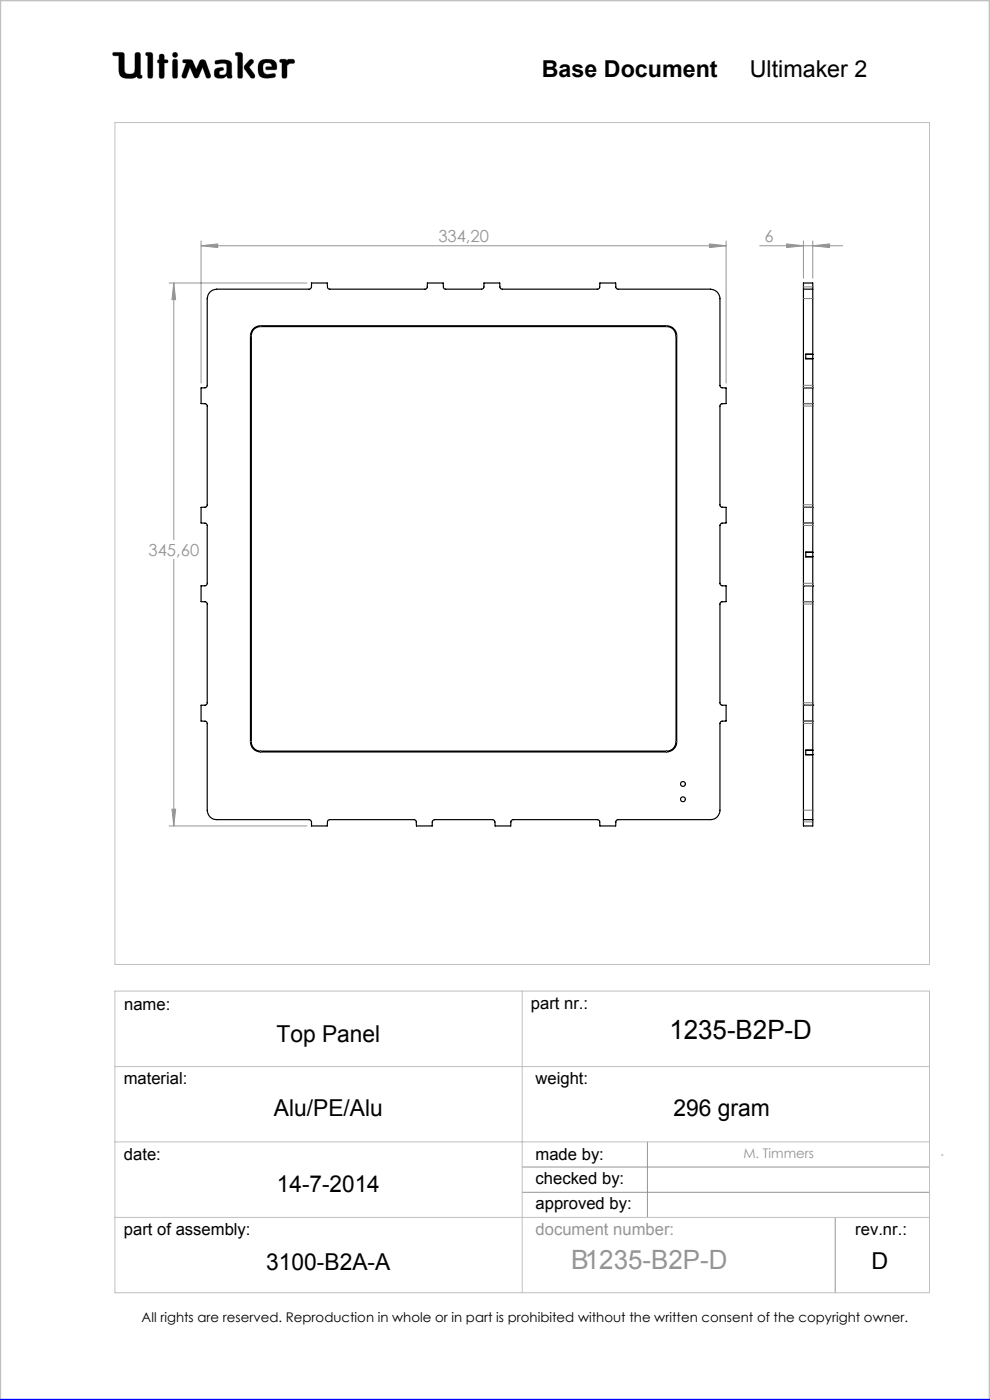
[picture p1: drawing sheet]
<svg xmlns="http://www.w3.org/2000/svg" width="210mm" height="297mm" viewBox="0 0 210 297" stroke-linecap="round" stroke-linejoin="round" font-family="sans-serif">
<g fill="none" stroke="#c0c0c0" stroke-width=".21">
<path d="M24 11.1h1.9l.4 .3 .2 3.9a1.51 1.51 0 0 0 2 0l.2-4a.77 .77 0 0 1 1 0l.1 4.6 .3 .1a.39 .39 0 0 1-.3 .6l-.6-.1-.1-.3a3.8 3.8 0 0 1-3 .3l-.6-.5-.2-.6-.1-3.6h-1a.39 .39 0 0 1-.3-.2 .39 .39 0 0 1 .1-.5zM31 11.1l1.2 .1 .2 .4-.1 4.8a.6 .6 0 0 1-.6 .2 .6 .6 0 0 1-.4-.5v-4.3l-.4-.1zM33.8 12.7v-1.1a.6 .6 0 0 1 .7-.1 .6 .6 0 0 1 .4 .5v.7h.6a.37 .37 0 0 1 0 .6l-.6 .1-.1 3.1a.6 .6 0 0 1-.6 .1 .6 .6 0 0 1-.4-.5v-2.7M33.8 12.7h.1M33.8 13.4h.1M33.8 15.7h.1M33.8 12.7h-.3l-.1 .3v.2l.4 .2M36.7 11.3l.4-.2 .4 .2 .2 .3-.2 .4-.4 .2-.4-.2-.1-.4zM36.8 12.6h.7l.2 .5v3l-.2 .5h-.7l-.2-.5v-3zM38.9 12.7l1.4-.1 .4 .2 .9 1.9 .7-1.6a.73 .73 0 0 1 .7-.5 .73 .73 0 0 1 .7 .5l1 2.8-.1 .5a.53 .53 0 0 1-.5 .2 .53 .53 0 0 1-.4-.3l-.7-2-1 2.1-.4 .2-.4-.2-.9-2.1-.7 2a.54 .54 0 0 1-.5 .3 .54 .54 0 0 1-.5-.2v-.5l.9-2.5-.7-.2zM42.1 16.3h.1M45.6 12.9a3.7 3.7 0 0 1 3.4 .3l.1 .5 .1 2.7a.64 .64 0 0 1-1-.2l-.1-.1a1.93 1.93 0 0 1-2.5 .2 1.32 1.32 0 0 1 .4-1.8l1-.2 .3 .1 .1 .2v.3a.73 .73 0 0 0-.9 .8 .98 .98 0 0 0 1.4 0l.2-.6-.1-1.5a2.59 2.59 0 0 0-2 0l-.4-.2z"/>
<path d="M50 11.1l1.3 .1 .2 .4-.1 4.8a.57 .57 0 0 1-.6 .2 .57 .57 0 0 1-.4-.5v-4.3l-.4-.1zM52.9 12.8l.4-.2 .4 .1 .1 .4-1 1.1 1.2 1.6 .1 .5-.2 .3h-.4a5.9 5.9 0 0 1-1.7-2.2l.1-.6zM55 13.3a2.62 2.62 0 0 1 3.5-.1l.2 1.1-.1 .5h-2l-.2-.1v-.5l1.3-.1-.2-.5a1.24 1.24 0 0 0-1.6 .1l-.1 1.1 .2 .6 .8 .4 1.5-.2 .1 .1v.6a3.8 3.8 0 0 1-3.3-.1 3.2 3.2 0 0 1-.1-2.9zM56.6 14.8h.1M59.4 12.6h1.2l.3 .3a1.21 1.21 0 0 1 1.5-.2v.7l-.9 .1-.6 .4-.1 2.5a.6 .6 0 0 1-.6 .2 .6 .6 0 0 1-.4-.5v-2.8l-.5-.2zM24.4 26h172.8v178.6h-172.8zM24.4 210.3h172.8v63.9h-172.8zM110.8 210.3v63.9M24.4 226.3h172.8M24.4 242.2h172.8M24.4 258.3h172.8"/>
</g>
<g fill="none" stroke="#959595" stroke-width=".21">
<path d="M42.7 52.1l3.5-.4v.8zM42.7 51.1v30.2M42.7 52.1h111.3M150.5 51.7l3.5 .4-3.5 .4zM154 51.1v30.2M161.1 52.1h17.7M166.9 51.7l3.5 .4-3.5 .4zM170.4 51.1v7.9M172.4 52.1l3.6-.4v.8zM172.4 51.1v7.9M35.9 60h29.2M36.9 60l.4 3.6h-.8z"/>
<path d="M36.9 60v54.5M36.9 118.7v56.5M35.9 175.2h29.2M36.5 171.7h.8l-.4 3.5zM110.8 247.6h86.4M110.8 252.9h86.4M137.3 242.2v16.1M177.2 258.3v15.9M199.7 245h.3"/>
</g>
<path d="M0 297v-297h210v297" fill="none" stroke="#c0c0c0" stroke-width=".5"/>
<path d="M0 297h210" fill="none" stroke="#00f" stroke-width=".5"/>
<path d="M45.7 12.9l-.1 .5 .2 .2 1.2-.2 .9 .1 .2 .3-.1 1.4a.84 .84 0 0 1-.6 .7 .84 .84 0 0 1-.9-.3l.1-.4 .4-.2a.36 .36 0 0 0 .4-.4 .36 .36 0 0 0-.4-.3 1.23 1.23 0 0 0-1.6 1 1.07 1.07 0 0 0 .3 1.1 1.07 1.07 0 0 0 1.1 .2h.6l.3-.2a.28 .28 0 0 1 .4-.3 .28 .28 0 0 1 .2 .4 .57 .57 0 0 0 .6 .2 .57 .57 0 0 0 .3-.6l-.1-2.4a1.23 1.23 0 0 0-1.5-1zM50 11.1v.6l.4 .1v4.6l.3 .2h.5l.3-.3v-4.8l-.4-.4zM53 12.7l-1.2 1.3v.5l1.4 2 .6 .1 .2-.2v-.6l-1.2-1.6 1-.9v-.4l-.4-.3zM55.2 12.9a2.9 2.9 0 0 0 .1 3.4l.5 .2 1 .1 1.4-.2 .3-.2-.1-.5-.2-.1-1.4 .2-.6-.2-.3-.4-.1-.5a.99 .99 0 0 1 .7-1.3 .99 .99 0 0 1 1.2 .7l-1.2 .1-.2 .4 .3 .2h1.5a.51 .51 0 0 0 .6-.1 .51 .51 0 0 0 0-.6 1.62 1.62 0 0 0-2-1.5l-1.1 .1zM59.4 12.6l-.1 .6 .5 .1v3l.2 .3h.6l.3-.4v-2.3l.6-.4 .9-.1 .1-.5-.3-.3h-1l-.3 .3-.4-.3zM36.7 12.7l-.1 .3v3.4l.2 .2h.7l.2-.3v-3.4l-.2-.3zM36.6 11.6a.56 .56 0 0 0 1.1 0 .56 .56 0 0 0-1.1 0zM33.8 11.6v1.1l-.4 .2v.4l.4 .1v2.9l.2 .3h.5l.4-.4v-2.8l.7-.1 .1-.4-.3-.2h-.5v-.8l-.2-.4h-.6zM31 11.1l-.1 .6 .4 .1v4.5l.3 .3h.5l.3-.5v-4.7l-.4-.3zM38.8 12.7v.5l.7 .2-.9 2.5 .1 .6 .5 .1 .3-.2 .8-2.1 .9 2.1 .3 .2h.3l.3-.2 .9-2.1 .7 2.1 .6 .2 .4-.2v-.5l-1-2.8-.3-.4h-.7l-.3 .2-.8 1.8-.9-1.9-.4-.2zM24 11.2v.6h1.2v2.7a1.76 1.76 0 0 0 2.2 2.1h.9l.8-.4 .3 .4h.6l.2-.2-.1-.4-.3-.1v-4.4l-.4-.4h-.5l-.3 .4v3.4a.81 .81 0 0 1-1.1 .8h-.1a.86 .86 0 0 1-1-1.1l-.1-3.3-.4-.2z" fill-rule="evenodd" fill="#000"/>
<path d="M42.7 52.1l3.5-.4v.8zM150.5 51.7l3.5 .4-3.5 .4zM36.9 60l.4 3.6h-.8zM36.5 171.7h.8l-.4 3.5zM166.9 51.7l3.5 .4-3.5 .4zM172.4 52.1l3.6-.4v.8z" fill="#959595"/>
<g fill="none" stroke="#000" stroke-width=".25">
<path d="M44.6 61.9l.6-.4 .8-.2h19.7l.4-.4v-.9h3.3l.1 1 .3 .3h20.4l.4-.3 .1-1h3.3l.1 1 .3 .3h7.8l.5-.4v-.9h3.3v1l.4 .3h20.4l.4-.3v-1h3.4v1l.4 .3h19.7a2.05 2.05 0 0 1 2 2.1v18.4l.3 .4 1 .1v3.3l-1 .1-.3 .4v21.1l.4 .4h.9v3.3l-1 .1-.3 .4v12.5l.5 .4h.8v3.3l-.9 .1-.4 .4v21.1l.5 .4h.8v3.4h-.9l-.4 .4v18.5a1.99 1.99 0 0 1-2 2h-19.6l-.3 .1-.2 .3v.9h-3.4v-.9l-.1-.3-.4-.1h-17.8l-.4 .1-.1 .3-.1 .9h-3.3v-.9l-.5-.4h-12.3l-.3 .1-.2 .3v.9h-3.4v-.9l-.1-.3-.4-.1h-17.8l-.4 .1-.1 .3-.1 .9h-3.3l-.1-.9-.1-.3-.4-.1h-19.5a1.99 1.99 0 0 1-2-2v-18.5l-.4-.4h-.9v-3.4h.8l.5-.4v-21.1l-.4-.4-.9-.1v-3.3h.8l.5-.4v-12.5l-.3-.4-1-.1v-3.3h.9l.4-.4v-21.1l-.3-.4-1-.1v-3.3l1-.1 .3-.4v-18.4l.1-.8zM53.8 69.7l.7-.4 .8-.2h86.1a2.17 2.17 0 0 1 2.1 2.2v86.1a2.17 2.17 0 0 1-2.1 2.1h-86.1a2.17 2.17 0 0 1-2.2-2.1v-86.1l.2-.9zM53.9 69.8l.6-.4 .8-.1h86.1a1.99 1.99 0 0 1 2 2v86.1a1.99 1.99 0 0 1-2 1.9h-86.1a1.93 1.93 0 0 1-2-1.9v-86.1l.1-.8zM170.4 61.3v63M170.4 61.3v-1.3h2v1.3M170.4 61.3h2M170.9 76.1h1.5M170.9 75.2h1.5M172.4 76.1v41.1M172.4 61.3v13.9M172.4 75.2v.9M172.4 75.1h-1.5v1h1.5"/>
<path d="M170.4 85.6h2M170.4 82.3h2M170.4 110.9h2M170.4 107.6h2M170.9 118.1h1.5M170.9 117.2h1.5M172.4 118.1v6.2M172.4 117.2v.9M172.4 117.1h-1.5v1h1.5M170.4 124.3h.1M170.4 127.7v21.9M170.4 124.3h2"/>
<path d="M170.4 124.3v3.4M170.4 127.6h2M172.4 124.3h.1M172.4 127.7v21.9M172.4 124.3v3.4M170.4 149.6h.1M170.4 149.6v24.3M170.4 149.6h2M170.4 153h2M172.4 149.6h.1M172.4 149.6v9.6M172.4 159.2v.9"/>
<path d="M172.4 159.1h-1.5v1h1.5M170.4 173.9v1.3h2v-1.3M170.4 173.9h2M172.4 160.1v13.8"/>
<circle cx="144.9" cy="166.3" r=".52"/>
<circle cx="144.9" cy="169.6" r=".52"/>
</g>
<g fill="none" stroke="#808080" stroke-width=".21" stroke-dasharray="6.3 1.3 1.3 1.3 1.3 1.3">
<path d="M53.1 71.3h.2M55.3 69.1v.2M141.4 69.3v-.2M143.4 71.3h.2M170.4 63.3h2M172.4 60.9h-2M170.4 82.2h2M170.4 86.1h2M172.4 85.6h-2M172.4 81.7h-2M170.4 107.6h2M170.4 111.5h2"/>
<path d="M172.4 111h-2M172.4 107.1h-2M170.4 124.2h2M170.4 128.1h2M172.4 127.6h-2M172.4 123.7h-2M53.1 157.3h.2M55.3 159.5v-.2M141.4 159.3v.2M143.4 157.3h.2M170.4 149.6h2M170.4 153.5h2"/>
<path d="M172.4 153h-2M172.4 149.1h-2M170.4 171.9h2M170.4 174.4h2"/>
</g>
<text font-size="5.6" x="142" y="220.5">1235-B2P-D</text>
<text font-size="5.6" fill="#959595" x="121.1" y="269.2">B1235-B2P-D</text>
<g font-size="4.9">
<text x="114.9" y="16.4">Base Document</text>
<text x="159" y="16.4">Ultimaker 2</text>
<text x="58.6" y="221">Top Panel</text>
<text x="58.1" y="236.8">Alu/PE/Alu</text>
<text x="142.8" y="236.8">296 gram</text>
<text x="58.7" y="252.8">14-7-2014</text>
<text x="56.5" y="269.4">3100-B2A-A</text>
<text x="184.9" y="269.2">D</text>
</g>
<g font-size="3.5" fill="#959595">
<text x="93" y="51.3">334,20</text>
<text x="162.2" y="51.3">6</text>
<text x="31.5" y="117.9">345,60</text>
<text x="113.6" y="261.9">document number:</text>
</g>
<g font-size="3.5">
<text x="26.3" y="214.2">name:</text>
<text x="112.6" y="214.1">part nr.:</text>
<text x="26.2" y="230">material:</text>
<text x="113.6" y="230">weight:</text>
<text x="26.3" y="246.1">date:</text>
<text x="113.6" y="246.1">made by:</text>
<text x="113.6" y="251.1">checked by:</text>
<text x="113.6" y="256.4">approved by:</text>
<text x="26.3" y="262.1">part of assembly:</text>
<text x="181.4" y="262">rev.nr.:</text>
</g>
<text font-size="2.8" fill="#959595" x="157.7" y="245.6">M. Timmers</text>
<text font-size="2.8" x="30" y="280.4">All rights are reserved. Reproduction in whole or in part is prohibited without the written consent of the copyright owner.</text>
</svg>
